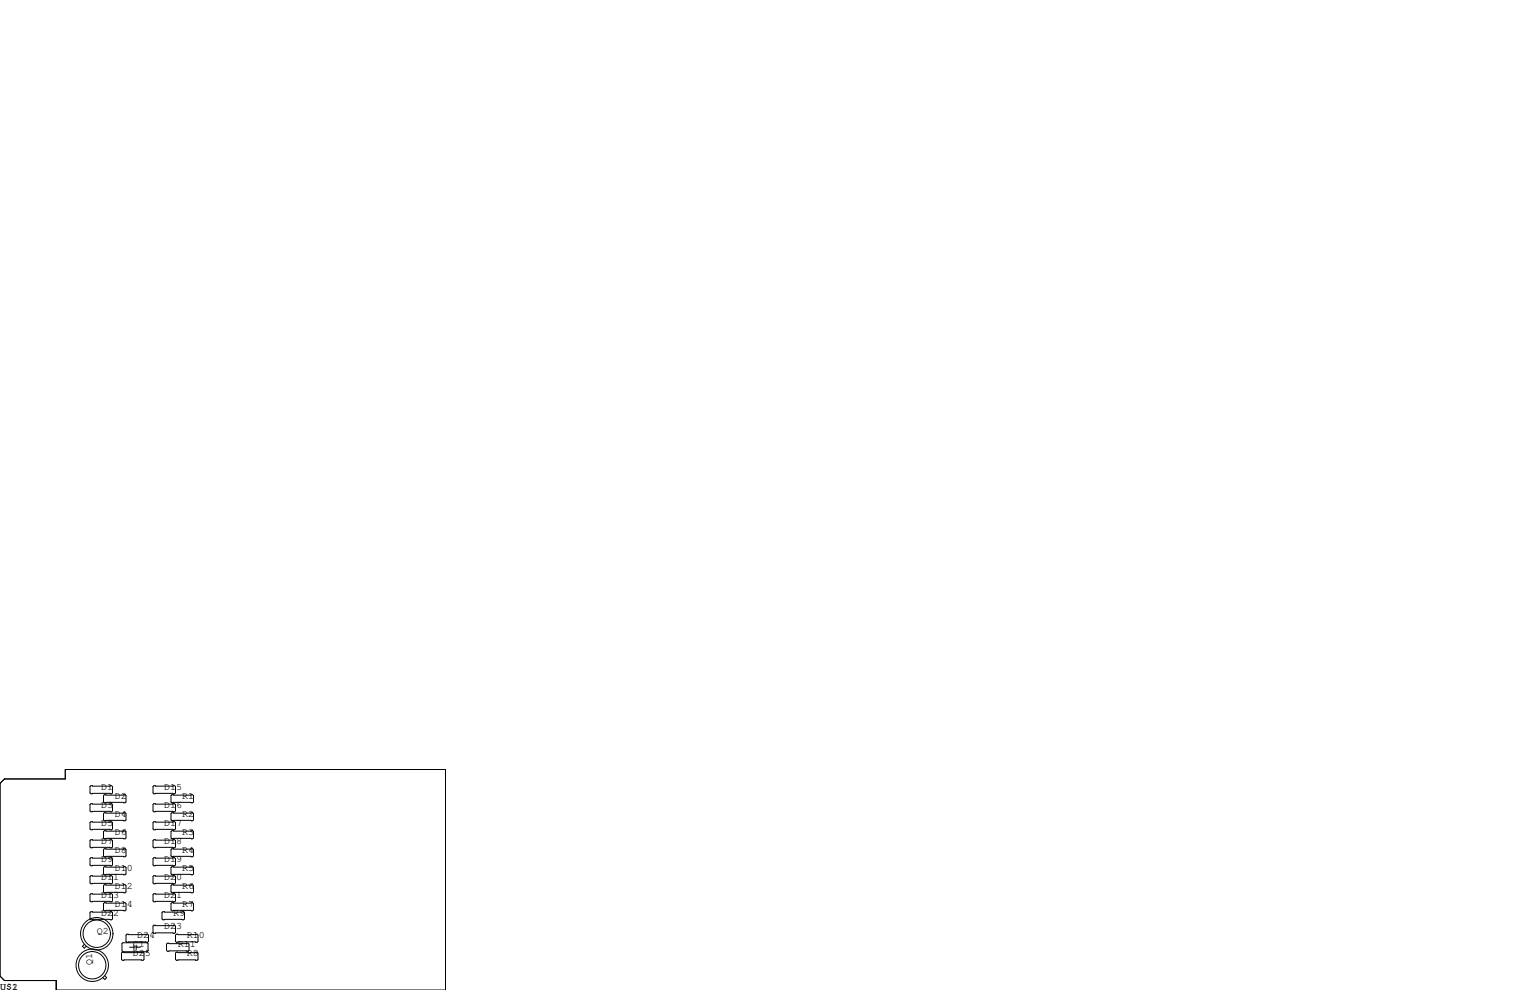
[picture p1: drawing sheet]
<svg xmlns="http://www.w3.org/2000/svg" width="432mm" height="279mm" viewBox="0 0 432 279" stroke-linecap="round" stroke-linejoin="round" font-family="sans-serif">
<g fill="none" stroke="#000" stroke-width=".28">
<path d="M0 221.1l1.3-1.3h17.1v-2.6h107.3v62.2h-109.8v-2.7h-14.6l-1.3-1.2zM25.7 221.7h5.8l.3 .3v1.8l-.3 .2h-5.8l-.3-.2v-1.8zM25.7 226.8h5.8l.3 .3v1.8l-.3 .2h-5.8l-.3-.2v-1.8zM25.7 231.9h5.8l.3 .3v1.7l-.3 .3h-5.8l-.3-.3v-1.7zM25.7 237h5.8l.3 .2v1.8l-.3 .3h-5.8l-.3-.3v-1.8zM29.5 224.3h5.8l.3 .2v1.8l-.3 .3h-5.8l-.3-.3v-1.8zM29.5 229.4h5.8l.3 .2v1.8l-.3 .2h-5.8l-.3-.2v-1.8zM29.5 234.4h5.8l.3 .3v1.8l-.3 .2h-5.8l-.3-.2v-1.8zM29.5 239.5h5.8l.3 .3v1.8l-.3 .2h-5.8l-.3-.2v-1.8zM43.4 221.7h5.9l.2 .3v1.8l-.2 .2h-5.9l-.2-.2v-1.8zM43.4 226.8h5.9l.2 .3v1.8l-.2 .2h-5.9l-.2-.2v-1.8zM43.4 231.9h5.9l.2 .3v1.7l-.2 .3h-5.9l-.2-.3v-1.7z"/>
<path d="M43.4 237h5.9l.2 .2v1.8l-.2 .3h-5.9l-.2-.3v-1.8zM48.5 224.3h5.9l.2 .2v1.8l-.2 .3h-5.9l-.2-.3v-1.8zM48.5 234.4h5.9l.2 .3v1.8l-.2 .2h-5.9l-.2-.2v-1.8zM48.5 229.4h5.9l.2 .2v1.8l-.2 .2h-5.9l-.2-.2v-1.8zM48.5 239.5h5.9l.2 .3v1.8l-.2 .2h-5.9l-.2-.2v-1.8zM25.7 257.3h5.8l.3 .3v1.7l-.3 .3h-5.8l-.3-.3v-1.7zM25.7 242.1h5.8l.3 .2v1.8l-.3 .2h-5.8l-.3-.2v-1.8zM25.7 247.1h5.8l.3 .3v1.8l-.3 .2h-5.8l-.3-.2v-1.8zM25.7 252.2h5.8l.3 .3v1.8l-.3 .2h-5.8l-.3-.2v-1.8zM29.5 244.6h5.8l.3 .3v1.7l-.3 .3h-5.8l-.3-.3v-1.7zM29.5 249.7h5.8l.3 .2v1.8l-.3 .3h-5.8l-.3-.3v-1.8zM29.5 254.8h5.8l.3 .2v1.8l-.3 .2h-5.8l-.3-.2v-1.8z"/>
<path d="M43.2 252.5l.2-.3h5.9l.2 .3v1.8l-.2 .2h-5.9l-.2-.2zM43.2 247.4l.2-.3h5.9l.2 .3v1.8l-.2 .2h-5.9l-.2-.2zM43.4 242.1h5.9l.2 .2v1.8l-.2 .2h-5.9l-.2-.2v-1.8zM45.7 257.6l.3-.3h5.8l.3 .3v1.7l-.3 .3h-5.8l-.3-.3zM48.3 244.9l.2-.3h5.9l.2 .3v1.7l-.2 .3h-5.9l-.2-.3zM48.3 255l.2-.2h5.9l.2 .2v1.8l-.2 .2h-5.9l-.2-.2zM48.3 249.9l.2-.2h5.9l.2 .2v1.8l-.2 .3h-5.9l-.2-.3zM23.8 266.5l-.5 .6 .5 .5 .5-.5M29.6 275.4l.5 .5-.5 .6-.6-.6M34.4 266.3l.3-.2h6.8l.3 .2v2.1l-.3 .2h-6.8l-.3-.2zM34.5 268.7h5.9l.2 .3v1.8l-.2 .2h-5.9l-.2-.2v-1.8zM35.6 263.9l.2-.2h5.9l.2 .2v1.8l-.2 .2h-5.9l-.2-.2z"/>
<path d="M36.6 267.3h1.2M37.8 266.7v1.3M38.4 267.3h1.2M38.4 266.7v1.3M43.2 261.4l.2-.3h5.9l.2 .3v1.7l-.2 .3h-5.9l-.2-.3zM47 266.4l.2-.2h5.9l.2 .2v1.8l-.2 .3h-5.9l-.2-.3zM49.5 263.9l.3-.2h5.8l.3 .2v1.8l-.3 .2h-5.8l-.3-.2zM49.5 269l.3-.3h5.8l.3 .3v1.8l-.3 .2h-5.8l-.3-.2z"/>
<circle cx="26" cy="272.4" r="3.9"/>
<circle cx="26" cy="272.4" r="4.6"/>
<circle cx="27.3" cy="263.5" r="4.6"/>
<circle cx="27.3" cy="263.5" r="3.9"/>
</g>
<g font-size="2.8">
<text x="28.6" y="222.9">D1</text>
<text x="28.6" y="228">D3</text>
<text x="32.4" y="225.4">D2</text>
<text x="46.4" y="228">D16</text>
<text x="46.4" y="222.9">D15</text>
<text x="51.4" y="225.4">R1</text>
<text x="28.6" y="233">D5</text>
<text x="32.4" y="230.5">D4</text>
<text x="46.4" y="233">D17</text>
<text x="51.4" y="230.5">R2</text>
<text x="28.6" y="238.1">D7</text>
<text x="32.4" y="235.6">D6</text>
<text x="46.4" y="238.1">D18</text>
<text x="51.4" y="235.6">R3</text>
<text x="28.6" y="243.2">D9</text>
<text x="32.4" y="245.7">D10</text>
<text x="32.4" y="240.7">D8</text>
<text x="46.4" y="243.2">D19</text>
<text x="51.4" y="240.7">R4</text>
<text x="51.4" y="245.7">R5</text>
<text x="28.6" y="248.3">D11</text>
<text x="32.4" y="250.8">D12</text>
<text x="46.4" y="248.3">D20</text>
<text x="51.4" y="250.8">R6</text>
<text x="28.6" y="253.4">D13</text>
<text x="32.4" y="255.9">D14</text>
<text x="46.4" y="253.4">D21</text>
<text x="51.4" y="255.9">R7</text>
<text x="27.3" y="263.5">Q2</text>
<text x="28.6" y="258.4">D22</text>
<text x="46.4" y="262.3">D23</text>
<text x="48.9" y="258.4">R9</text>
<text x="37.5" y="267.3">C1</text>
<text x="37.5" y="269.9">D25</text>
<text x="38.7" y="264.8">D24</text>
<text x="50.2" y="267.3">R11</text>
<text x="52.7" y="264.8">R10</text>
<text x="52.7" y="269.9">R8</text>
<text x="26" y="272.4" transform="rotate(-90 26 272.4)">Q1</text>
<text x="0" y="279.4">U$1</text>
<text x="3.4" y="279.4">2</text>
</g>
</svg>
